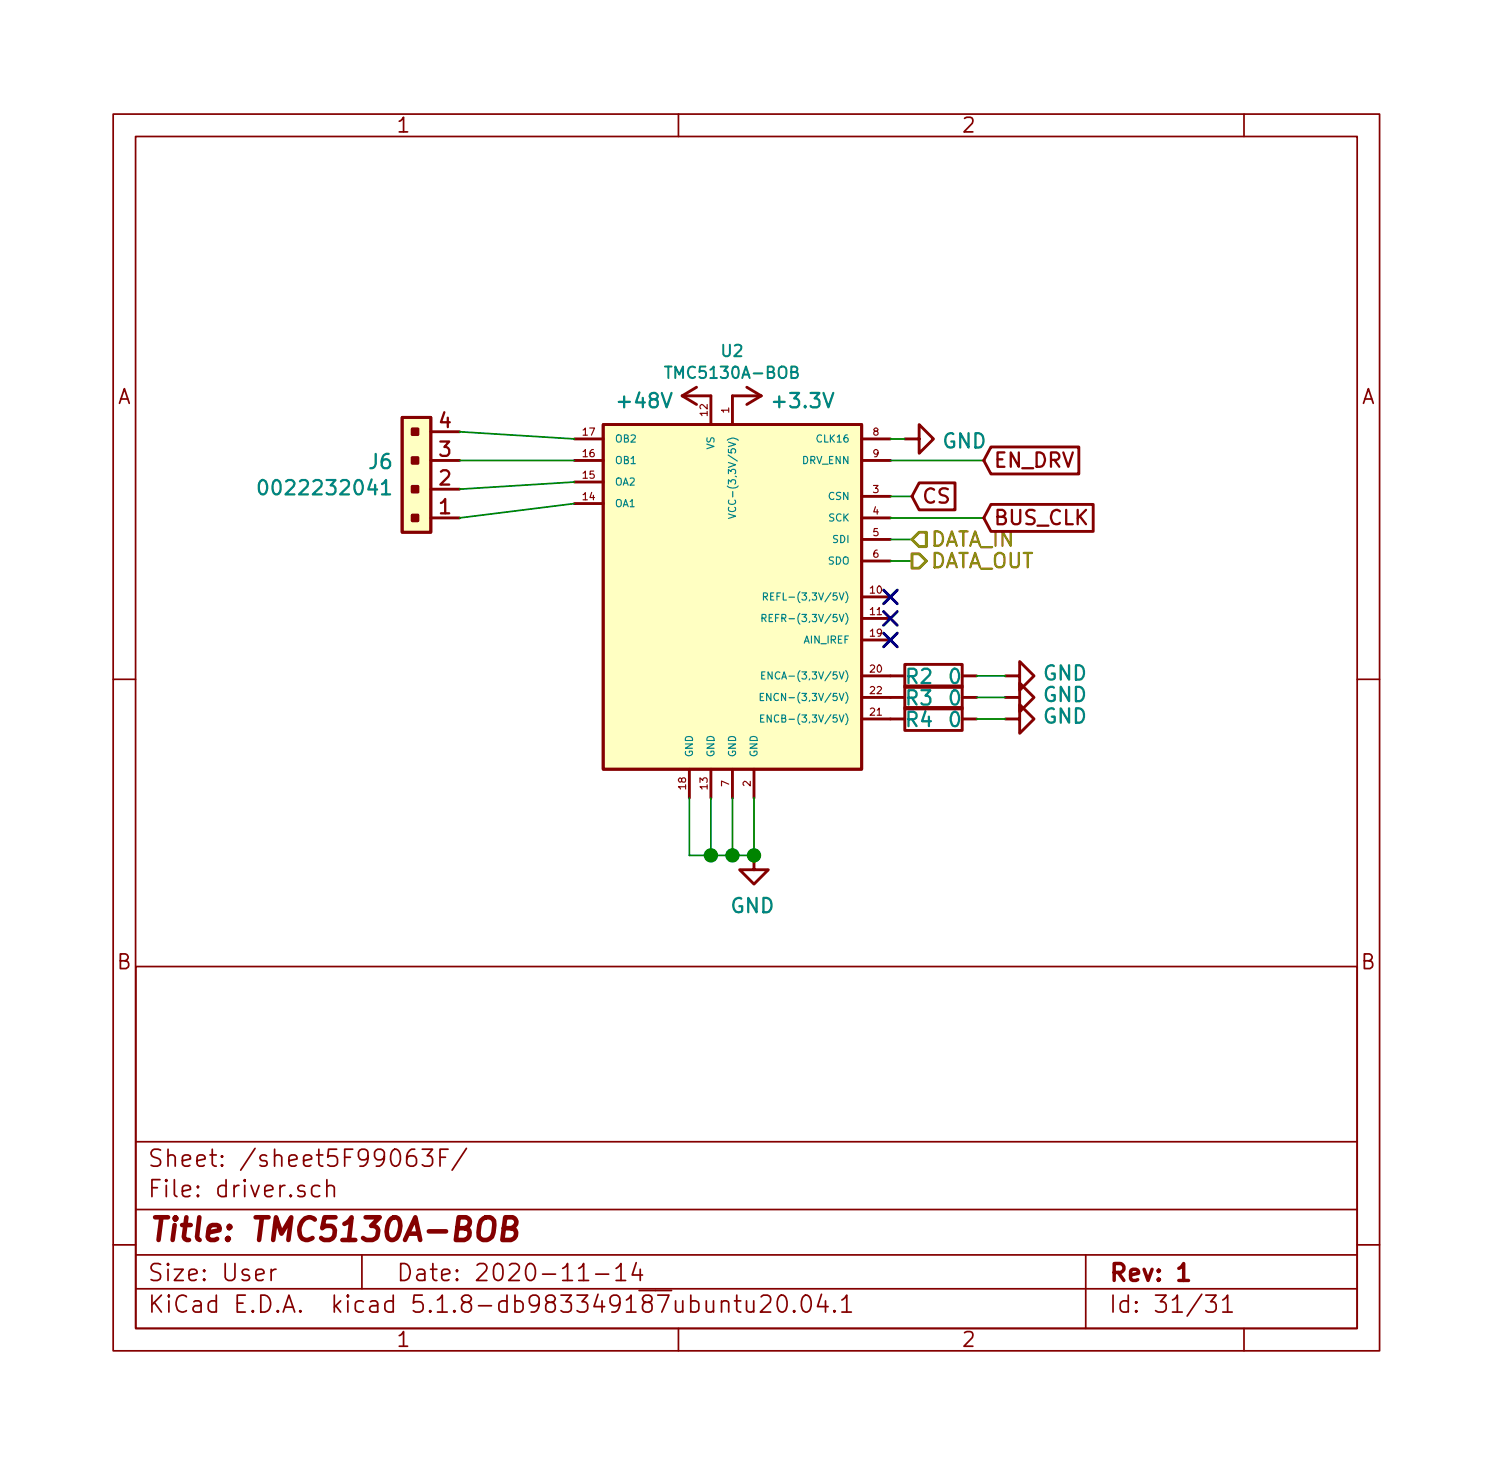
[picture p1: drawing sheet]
<svg xmlns="http://www.w3.org/2000/svg" width="132mm" height="129mm" viewBox="0 0 132 129" stroke-linecap="round" stroke-linejoin="round" font-family="sans-serif">
<g fill="none" stroke="#840000" stroke-width=".15">
<path d="M10 10.1h112v109.4h-112zM12 12.1h108v105.4h-108zM60 10.1v2M110 10.1v2M10 60.1h2M120 60.1h2M12 85.5h108v32h-108zM10 110.1h2M12 114h108M12 111h108M12 107h108M12 101h108"/>
<path d="M24 112.2v1M24.4 112.2l-.3 .1-.1 .2M28.3 104.9a.48 .48 0 0 0-.7 .1v.1v.6a.48 .48 0 0 0 .7 0M28.9 105a.41 .41 0 0 1 .7 0v.8M28.9 104.3v1.5M32 111v3M36.7 101.6a.62 .62 0 0 0-.7 .7v.6a.48 .48 0 0 0 .8 .1v-.1v-.6a.48 .48 0 0 0-.8 .2M37.3 101.6h1l-.5 .6 .3 .1a.61 .61 0 0 1 .1 .7l-.2 .1h-.5l-.2-.1M38.9 102.3h.5M39.6 101.6h-.7v1.5M41.2 101.6l-1.2 1.9M51.2 113.2h.8"/>
<path d="M52.7 112.7h1.1M54.5 112.2l.4-.5v1.5M54.5 113.2h.8M56.3 111.7l-.4 1.1h.9M56.6 112.2v1M60 117.5v2M63.8 115.2a.38 .38 0 0 1 .6 0v.8M63.8 115v1M64.9 115h.6M65.2 114.5v1.3v.2h.3M66 115v.8a.37 .37 0 0 0 .6 .1M66.6 115v1"/>
<path d="M67.3 114.7l.2-.2h.4a.41 .41 0 0 1 .2 .7l-.9 .8h.9M68.9 114.6a.36 .36 0 0 1 .6 .2 .88 .88 0 0 1-.3 1.2 .37 .37 0 0 1-.4-.2 1.2 1.2 0 0 1 .1-1.2zM70.2 115.9l.1 .1h-.1v-.1v.1M71 114.7a.35 .35 0 0 1 .4-.2 .35 .35 0 0 1 .3 .3 .88 .88 0 0 1-.3 1.2h-.2a.9 .9 0 0 1-.2-1.3zM72.6 114.5l-.3 1.1h.9M73 115v1M73.8 115.9l.1 .1h-.1h-.1l.1-.1v.1M74.4 115l.5-.5v1.5M74.4 116h.9M96 111v6.5M106.6 114.5h.9l-.4 .6 .3 .1a.61 .61 0 0 1 .1 .7l-.2 .1h-.5l-.2-.1M108.1 115l.5-.5v1.5"/>
<path d="M108.1 116h.9M110 117.5v2M120 110.1h2"/>
</g>
<path d="M104.2 112.2l.5-.5v1.5M104.2 113.2h.9" fill="none" stroke="#840000" stroke-width=".3"/>
<path d="M42.5 108a.69 .69 0 0 1 1.2 0l-.1 1a.72 .72 0 0 1-.5 .6 .72 .72 0 0 1-.8-.2l.1-1.1zM44.6 108.6h.6a.5 .5 0 0 0 .5-.4 .5 .5 0 0 0-.4-.5h-.6l-.3 2h.8a.53 .53 0 0 0 .4-.6 .53 .53 0 0 0-.4-.5" fill="none" stroke="#840000" stroke-width=".41"/>
<g fill="none" stroke="#840000" stroke-width=".25">
<path d="M35.6 36.9h2.5v10.2h-2.5zM38.1 38.2h2.5M50.8 38.8h2.5M53.3 37.5h22.9v30.5h-22.9zM60.3 35h2.6v2.5M60.3 35l1.3 .8M61.6 34.2l-1.3 .8M66 34.2l1.3 .8M67.3 35h-2.5v2.5M67.3 35l-1.3 .8M76.2 38.8h2.5M80 38.8h1.3v1.3l1.2-1.3-1.2-1.3v1.3"/>
<path d="M87.6 39.5h7.8v2.4h-7.8l-.6-1.2zM38.1 40.7h2.5M38.1 45.8h2.5M38.1 43.3h2.5M50.8 44.5h2.5M50.8 42.6h2.5M50.8 40.7h2.5M76.2 52.8h2.5M76.2 54.7h2.5M76.2 40.7h2.5M76.2 56.6h2.5M76.2 59.8h3.8"/>
<path d="M76.2 43.9h2.5M76.2 45.8h2.5M76.2 47.7h2.5M76.2 49.6h2.5M80 58.8h5.1v2h-5.1zM81.3 42.7h3.2v2.4h-3.2l-.7-1.2zM85.1 59.8h1.3M87.6 44.6h9.1v2.4h-9.1l-.6-1.2zM88.9 59.8h1.3v-1.3l1.2 1.3-1.2 1.2v-1.2M61 68v2.6M62.9 68v2.6M64.8 68v2.6"/>
<path d="M66.7 75.6v1.3h-1.3l1.3 1.3 1.2-1.3h-1.2M66.7 68v2.6M76.2 63.6h3.8M76.2 61.7h3.8M80 62.6h5.1v2h-5.1zM80 60.7h5.1v2h-5.1zM85.1 63.6h1.3M85.1 61.7h1.3M88.9 61.7h1.3v-1.3l1.2 1.3-1.2 1.2v-1.2M88.9 63.6h1.3v-1.3l1.2 1.3-1.2 1.3v-1.3"/>
</g>
<g fill="#ffffc2" stroke="#ffffc2" stroke-width=".09">
<path d="M53.3 37.5h22.9v30.5h-22.9z"/>
<path d="M35.6 36.9h2.5v10.2h-2.5z"/>
</g>
<g fill="none" stroke="#008484" stroke-width=".1">
<path d="M64.4 45.4l.6 .2-.6 .3M64.5 44.9a.3 .3 0 0 0 .2 .4 .3 .3 0 0 0 .3-.3v-.1M67.4 59.7h.2M67.4 54.7l.3-.1v-.2l-.3-.1v.7M67.5 52.8l.3-.1v-.2l-.3-.1v.7M67.5 54.7l.2 .3M67.6 59.4h-.2v.7h.2M67.6 52.8l.3 .3M68 54.6h.2M68.1 52.7h.3M68.3 59.4v.7l-.4-.7v.7M68.3 54.3h-.3v.7h.3"/>
<path d="M68.4 52.4h-.3v.7h.3M67.2 61.6h.2M67.3 63.5h.2M67.5 61.3h-.3v.7h.3M67.6 63.2h-.3v.7h.3M68.2 61.3v.7l-.4-.7v.7M68.2 63.2v.7l-.4-.7v.7"/>
</g>
<path d="M58.8 32.4h.6M70 32.9l.4-.1 .1-.1v-.2l-.5-.1v1h.4l.1-.1 .1-.2-.3-.2" fill="none" stroke="#008484" stroke-width=".18"/>
<g fill="#840000" stroke="#840000" stroke-width=".25">
<path d="M36.4 45.5h.6v.6h-.6z"/>
<path d="M36.4 43h.6v.5h-.6z"/>
<path d="M36.4 40.5h.6v.5h-.6z"/>
<path d="M36.4 37.9h.6v.5h-.6z"/>
</g>
<path d="M23 42.6l.1-.1a.28 .28 0 0 1 .3 0 .28 .28 0 0 1 .1 .2 .64 .64 0 0 1-.3 1h-.1a1 1 0 0 1-.1-1.1zM33.8 42.8l.3-.4v1.3M33.8 43.7h.7" fill="none" stroke="#008484" stroke-width=".2"/>
<g fill="none" stroke="#008400" stroke-width=".15">
<path d="M40.6 38.2l10.2 .6M78.7 38.8h1.3M40.6 40.7h10.2M50.8 44.5l-10.2 1.3M50.8 42.6l-10.2 .7M78.7 43.9h1.9M78.7 40.7h8.3M78.7 49.6h1.9M78.7 47.7h1.9M78.7 45.8h8.3M86.4 59.8h2.5M61 70.6v5h5.7v-5"/>
<path d="M62.9 70.6v5M64.8 70.6v5M86.4 61.7h2.5M86.4 63.6h2.5"/>
</g>
<path d="M80.6 49h.7l.6 .6-.6 .6h-.7zM81.3 47.1h.6v1.2h-.6l-.7-.6z" fill="none" stroke="#848400" stroke-width=".25"/>
<g fill="#008400" stroke="#008400" stroke-width=".25">
<circle cx="62.9" cy="75.6" r=".51"/>
<circle cx="64.8" cy="75.6" r=".51"/>
<circle cx="66.7" cy="75.6" r=".51"/>
</g>
<path d="M78.1 56l1.2 1.2M78.1 54.1l1.2 1.2M78.1 52.2l1.2 1.2M79.3 56l-1.2 1.2M79.3 54.1l-1.2 1.2M79.3 52.2l-1.2 1.2" fill="none" stroke="#000084" stroke-width=".25"/>
<text font-size="2.8" fill="#840000" x="13" y="109.8">Title: TMC5130A-BOB</text>
<g font-size="2.1" fill="#840000">
<text x="13" y="105.9">File: driver.sch</text>
<text x="13" y="103.2">Sheet: /sheet5F99063F/</text>
<text x="13" y="113.3">Size: User</text>
<text x="35" y="113.3">Date: 2020-11-14</text>
<text x="98" y="113.3">Rev: 1</text>
<text x="13" y="116.1">KiCad E.D.A. kicad 5.1.8-db983349187ubuntu20.04.1</text>
<text x="98" y="116.1">Id: 31/31</text>
</g>
<g font-size="1.8" fill="#840000">
<text x="35" y="11.7">1</text>
<text x="85" y="11.7">2</text>
<text x="10.4" y="35.7">A</text>
<text x="120.4" y="35.7">A</text>
<text x="38.9" y="40.4">3</text>
<text x="38.9" y="37.9">4</text>
<text x="87.8" y="41.4">EN_DRV</text>
<text x="38.9" y="45.5">1</text>
<text x="38.9" y="42.9">2</text>
<text x="81.5" y="44.5">CS</text>
<text x="87.8" y="46.4">BUS_CLK</text>
<text x="10.4" y="85.7">B</text>
<text x="120.4" y="85.7">B</text>
<text x="35" y="119.1">1</text>
<text x="85" y="119.1">2</text>
</g>
<g font-size="1.8" fill="#008484">
<text x="32.7" y="41.5">J6</text>
<text x="54.9" y="36.1">+48V</text>
<text x="68.6" y="36.1">+3.3V</text>
<text x="83.3" y="39.7">GND</text>
<text x="23.8" y="43.8">0022232041</text>
<text x="80.2" y="64.3">R4</text>
<text x="80.2" y="60.5">R2</text>
<text x="80.2" y="62.4">R3</text>
<text x="84" y="64.3">0</text>
<text x="84" y="60.5">0</text>
<text x="84" y="62.4">0</text>
<text x="92.2" y="60.2">GND</text>
<text x="92.2" y="62.1">GND</text>
<text x="92.2" y="64">GND</text>
<text x="64.6" y="80.8">GND</text>
</g>
<g font-size="1.8" fill="#848400">
<text x="82.3" y="50.2">DATA_OUT</text>
<text x="82.3" y="48.3">DATA_IN</text>
</g>
<g font-size="1.4" fill="#008484">
<text x="59.3" y="33.5">TMC5130A-BOB</text>
<text x="63.9" y="31.6">U2</text>
</g>
<g font-size=".9" fill="#840000">
<text x="51.6" y="40.4">16</text>
<text x="51.6" y="38.5">17</text>
<text x="62.6" y="36.8" transform="rotate(-90 62.6 36.8)">12</text>
<text x="64.5" y="36.5" transform="rotate(-90 64.5 36.5)">1</text>
<text x="77.2" y="38.5">8</text>
<text x="77.2" y="40.4">9</text>
<text x="51.6" y="44.3">14</text>
<text x="51.6" y="42.3">15</text>
<text x="77.2" y="43.6">3</text>
<text x="77.2" y="45.5">4</text>
<text x="77.2" y="47.4">5</text>
<text x="77" y="52.5">10</text>
<text x="77.2" y="49.3">6</text>
<text x="77" y="54.4">11</text>
<text x="77" y="56.3">19</text>
<text x="77" y="59.5">20</text>
<text x="77" y="63.3">21</text>
<text x="77" y="61.4">22</text>
<text x="60.7" y="69.8" transform="rotate(-90 60.7 69.8)">18</text>
<text x="62.6" y="69.8" transform="rotate(-90 62.6 69.8)">13</text>
<text x="64.5" y="69.5" transform="rotate(-90 64.5 69.5)">7</text>
<text x="66.4" y="69.5" transform="rotate(-90 66.4 69.5)">2</text>
</g>
<g font-size=".9" fill="#008484">
<text x="54.4" y="41">OB1</text>
<text x="54.4" y="39.1">OB2</text>
<text x="63.2" y="39.7" transform="rotate(-90 63.2 39.7)">VS</text>
<text x="71" y="41">DRV_ENN</text>
<text x="72.4" y="39.1">CLK16</text>
<text x="54.4" y="44.8">OA1</text>
<text x="54.4" y="42.9">OA2</text>
<text x="65.1" y="44.5" transform="rotate(-90 65.1 44.5)">VCC-(3,3V/5V)</text>
<text x="73.3" y="44.2">CSN</text>
<text x="73.3" y="46.1">SCK</text>
<text x="68.8" y="53.1">REFL-(3,3V/5V)</text>
<text x="73.3" y="49.9">SDO</text>
<text x="73.7" y="48">SDI</text>
<text x="68.8" y="55">REFR-(3,3V/5V)</text>
<text x="71.1" y="56.9">AIN_IREF</text>
<text x="68.7" y="60.1">ENCA-(3,3V/5V)</text>
<text x="68.7" y="63.9">ENCB-(3,3V/5V)</text>
<text x="68.7" y="62">ENCN-(3,3V/5V)</text>
<text x="61.3" y="67" transform="rotate(-90 61.3 67)">GND</text>
<text x="63.2" y="67" transform="rotate(-90 63.2 67)">GND</text>
<text x="65.1" y="67" transform="rotate(-90 65.1 67)">GND</text>
<text x="67" y="67" transform="rotate(-90 67 67)">GND</text>
</g>
</svg>
